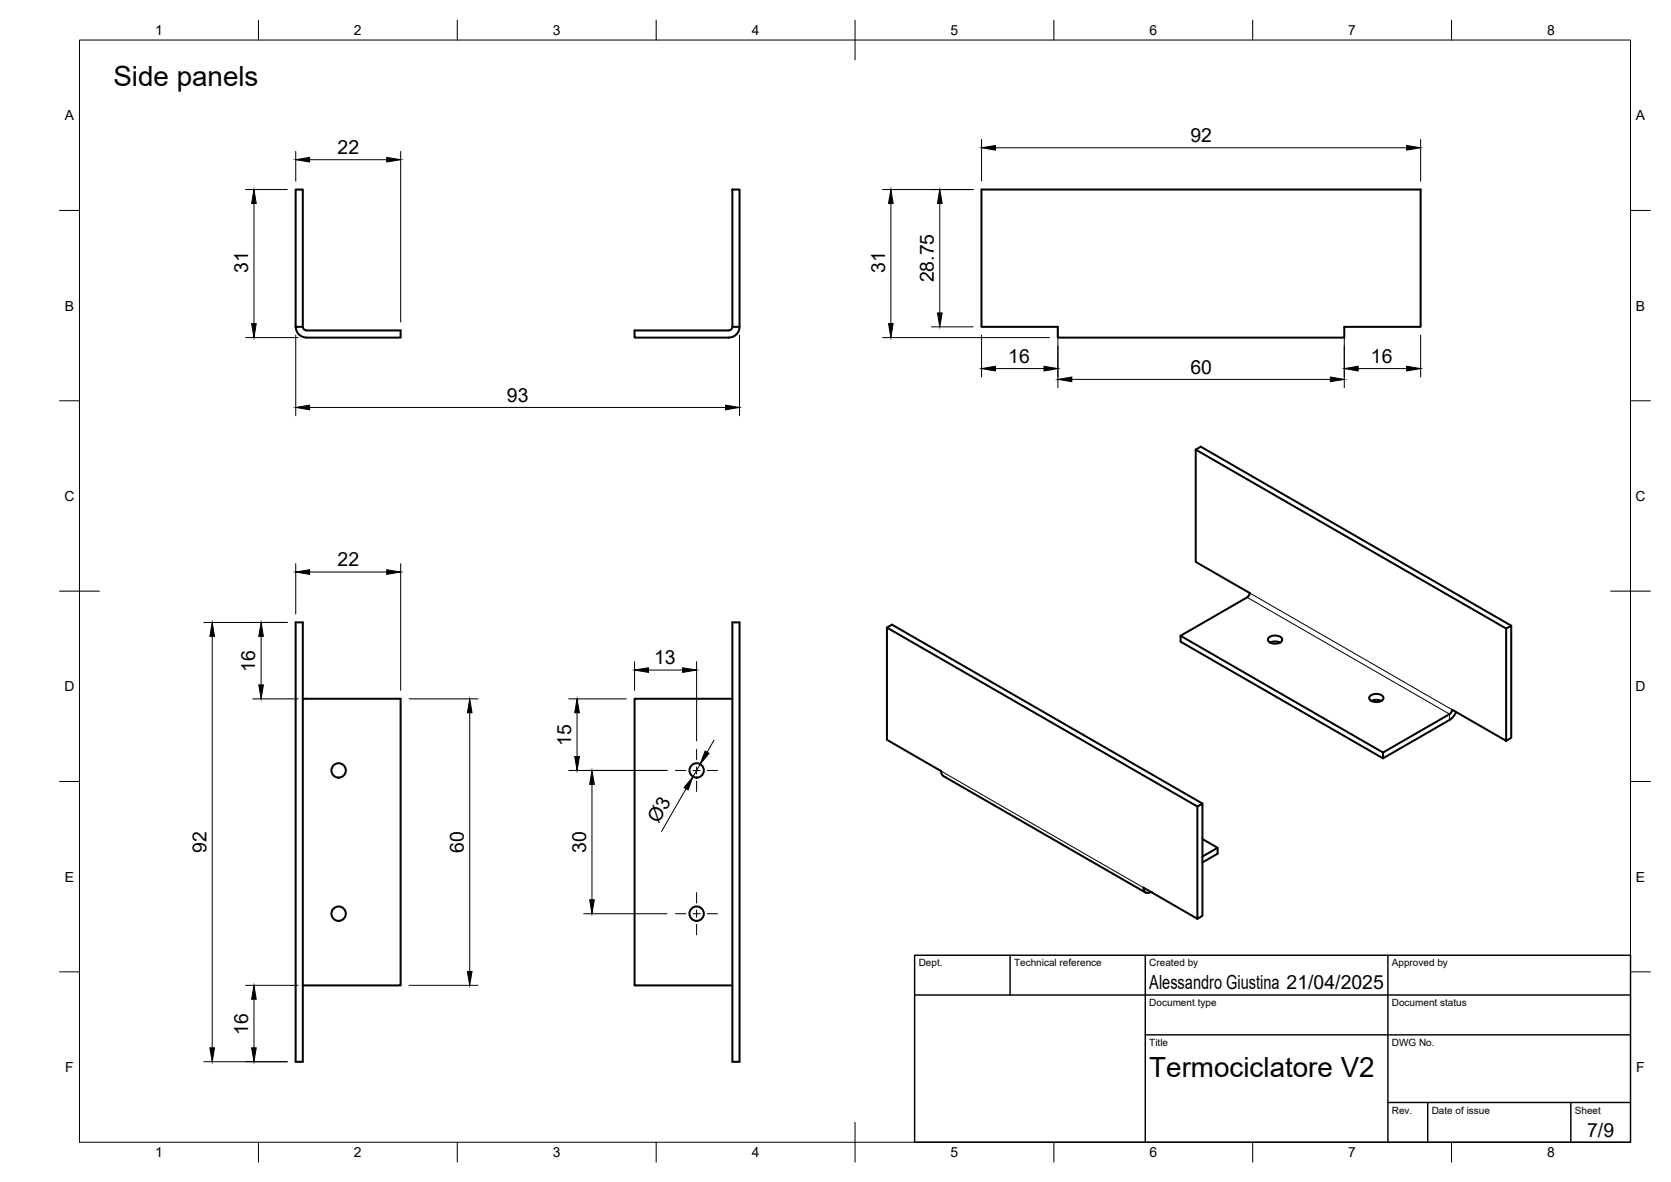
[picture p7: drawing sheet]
<svg xmlns="http://www.w3.org/2000/svg" width="420mm" height="297mm" viewBox="0 0 420 297" stroke-linecap="round" stroke-linejoin="round" font-family="sans-serif">
<!-- layer: Visible -->
<g fill="none" stroke="#000" stroke-width=".51">
<path d="M74.3 47.6h1.8v34.5h-1.8zM184.1 47.6h1.8v34.5h-1.8zM246.8 47.6h110.4v34.5h-19.2v2.7h-72v-2.7h-19.2zM74.4 82.1a2.7 2.7 0 0 0 2.7 2.7M76.2 82.1a.9 .9 0 0 0 .9 .9h23.6v1.8h-23.7M184.1 82.1a.9 .9 0 0 1-.8 .9h-23.7v1.8h23.6M185.9 82.1a2.7 2.7 0 0 1-2.6 2.7M300.7 113l78 45M74.3 156.4h1.8v110.4h-1.8zM184.1 156.4h1.8v110.4h-1.8zM223 157.7l78.1 45M296.8 159.8l50.9 29.3 16.8-9.6"/>
<path d="M314.2 149l-13.5-7.8v-28.2l1.2-.7 78.1 44.9M314.2 149l-.2 .6-.4 .5-16.8 9.7v1.5l50.9 29.3M76.1 175.6h24.6v72h-24.6M184.1 175.6h-24.5v72h24.5M319 160.3a2.38 2.38 0 0 1 3.4 .3 1.56 1.56 0 0 1-2.1 1.2 1.38 1.38 0 0 1-1.5-1.2zM319.3 161.5a2.86 2.86 0 0 1 2.6 0M344.4 174.9a2.38 2.38 0 0 1 3.5 .3 1.56 1.56 0 0 1-2.1 1.2 1.38 1.38 0 0 1-1.5-1.2zM344.8 176.2a2.86 2.86 0 0 1 2.5 0M364.5 179.4l.4-.4 .2-.6 13.6 7.8 1.3-.8v-28.2l-1.3 .8v28.2M366.1 178.9l-.8 1.4-.8 .6M364.5 180.9l-16.8 9.7v-1.5M302.3 201.9l-78-44.9-1.3 .7v28.2l13.6 7.8 .2 .8 .4 .5 50.9 29.3"/>
<path d="M302.3 210.8l3.9 2.2-3.9 2.3M306.2 213v1.5l-3.9 2.2M287.5 223.1l13.6 7.8 1.2-.7v-28.3l-1.2 .8v28.2M287.5 223.1a1.16 1.16 0 0 0 .6 1.2 1.16 1.16 0 0 0 1.3-.1"/>
<circle cx="85.1" cy="193.6" r="1.81"/>
<circle cx="175.2" cy="193.6" r="1.81"/>
<circle cx="85.1" cy="229.6" r="1.81"/>
<circle cx="175.2" cy="229.6" r="1.81"/>
</g>
<!-- layer: Visible Narrow -->
<path d="M313.6 150.1l50.9 29.4v1.4M314.2 149l50.9 29.4M236.6 193.7l50.9 29.4M289.4 224.2h.1" fill="none" stroke="#000" stroke-width=".25"/>
<!-- layer: Visible -->
<circle cx="289.4" cy="224.2" r=".25" fill="#000"/>
<!-- layer: BORDER -->
<g fill="none" stroke="#000" stroke-width=".25">
<path d="M20 10.1h390v276.9h-390zM65 5.1v5M115 5.1v5M165 5.1v5M215 5.1v10M265 5.1v5M315 5.1v5M365 5.1v5M15 52.9h5M410 52.9h5M15 100.7h5M410 100.7h5"/>
<path d="M15 148.6h10M405 148.6h10M15 196.4h5M410 196.4h5M15 244.2h5M410 244.2h5M65 287v5M115 287v5M165 287v5M215 282.1v9.9M265 287v5M315 287v5"/>
<path d="M365 287v5"/>
</g>
<!-- layer: TITLEBLOCK -->
<path d="M230 240.1h180v46.9h-180zM230 250h180M254 240.1v9.9M288 240.1v46.9M349 240.1v46.9M288 260.1h122M349 277.1h61M359 277.1v9.9M395 277.1v9.9" fill="none" stroke="#000" stroke-width=".36"/>
<!-- layer: FD_Dimensions -->
<g fill="none" stroke="#000" stroke-width=".25">
<path d="M74.4 38v7.5M100.8 38v42.9M246.8 35v10.5M250.3 37.1h103.4M357.2 35v10.5M61.7 47.6h10.5M63.9 51.1v30.2M77.9 40.1h19.3M221.9 47.6h22.8M224 51.1v30.2M236.3 51.1v27.5M61.7 84.8h13.3"/>
<path d="M74.4 84.2v20.3M185.9 84.2v20.3M221.9 84.8h42M234.2 82.1h10.5M246.8 84.2v10.5M250.3 92.6h12.2M266 84.2v13.2M269.5 95.3h65M338 84.2v13.2M341.5 92.6h12.2M357.2 84.2v10.5M77.9 102.4h104.6"/>
<path d="M51.2 156.4h21M53.4 159.9v103.4M65.7 159.9v12.2M74.4 141.7v12.6M77.9 143.7h19.3M100.8 141.7v31.8M63.5 175.6h11.5M102.8 175.6h17.4M118.1 179.1v65M143 175.6h14.5M145.1 179.1v11M159.6 166.3v7.2"/>
<path d="M163 168.4h8.6M175.2 166.3v19.9M143 193.6h24.7M148.8 197.1v29M172.5 198.2l-6.2 10.8M176 192.1l-1.8 3.1M179.5 186l-1.7 3M146.7 229.6h21M61.7 247.6h13.3M63.9 251.1v12.2M102.8 247.6h17.4M51.2 266.8h21"/>
</g>
<g fill="#000" stroke="#000" stroke-width=".25">
<path d="M74.4 40.1l3.5-.6v1.2zM97.2 39.5l3.6 .6-3.6 .6zM246.8 37.1l3.5-.5v1.1zM353.7 36.6l3.5 .5-3.5 .6zM63.9 47.6l.5 3.5h-1.1zM224 47.6l.6 3.5h-1.2zM236.3 47.6l.6 3.5h-1.2zM235.7 78.6h1.2l-.6 3.5zM63.3 81.3h1.1l-.5 3.5zM223.4 81.3h1.2l-.6 3.5zM246.8 92.6l3.5-.6v1.2zM262.5 92l3.5 .6-3.5 .6z"/>
<path d="M266 95.3l3.5-.6v1.2zM334.5 94.7l3.5 .6-3.5 .6zM338 92.6l3.5-.6v1.2zM353.7 92l3.5 .6-3.5 .6zM74.4 102.4l3.5-.6v1.2zM182.5 101.8l3.4 .6-3.4 .6zM53.4 156.4l.5 3.5h-1.1zM65.7 156.4l.5 3.5h-1.1zM74.4 143.7l3.5-.5v1.1zM97.2 143.2l3.6 .5-3.6 .6zM65.1 172.1h1.1l-.5 3.5zM118.1 175.6l.6 3.5h-1.2z"/>
<path d="M145.1 175.6l.6 3.5h-1.2zM159.6 168.4l3.4-.6v1.2zM171.6 167.8l3.6 .6-3.6 .6zM144.5 190.1h1.2l-.6 3.5zM148.8 193.6l.6 3.5h-1.1zM174.2 195.2l-1.2 3.3-1-.6zM177.3 188.7l1 .6-2.3 2.8zM148.3 226.1h1.1l-.6 3.5zM63.9 247.6l.5 3.5h-1.1zM117.5 244.1h1.2l-.6 3.5zM52.8 263.3h1.1l-.5 3.5zM63.3 263.3h1.1l-.5 3.5z"/>
</g>
<!-- layer: Smart Centers -->
<path d="M169.8 193.6h2.7M174.3 193.6h1.7M175.2 188.3v2.6M175.2 192.7v1.8M175.2 196.3v2.6M177.8 193.6h2.6M169.8 229.6h2.7M174.3 229.6h1.7M175.2 224.3v2.6M175.2 228.7v1.8M175.2 232.3v2.6M177.8 229.6h2.6" fill="none" stroke="#000" stroke-width=".25"/>
<g font-size="7">
<text x="28.5" y="21.6">Side panels</text>
<text x="289" y="270.6">Termociclatore V2</text>
</g>
<g font-size="4.9">
<text x="299.3" y="35.7">92</text>
<text x="84.9" y="38.7">22</text>
<text x="62.4" y="68.6" transform="rotate(-90 62.4 68.6)">31</text>
<text x="222.5" y="68.6" transform="rotate(-90 222.5 68.6)">31</text>
<text x="234.8" y="71" transform="rotate(-90 234.8 71)">28.75</text>
<text x="253.5" y="91.2">16</text>
<text x="299.3" y="93.9">60</text>
<text x="344.7" y="91.2">16</text>
<text x="127.4" y="100.9">93</text>
<text x="84.9" y="142.4">22</text>
<text x="164.5" y="166.9">13</text>
<text x="64.2" y="168.9" transform="rotate(-90 64.2 168.9)">16</text>
<text x="143.6" y="187.5" transform="rotate(-90 143.6 187.5)">15</text>
<text x="165.6" y="207.1" transform="rotate(-60 165.6 207.1)">Ø3</text>
<text x="51.9" y="214.3" transform="rotate(-90 51.9 214.3)">92</text>
<text x="116.6" y="214.3" transform="rotate(-90 116.6 214.3)">60</text>
<text x="147.4" y="214.3" transform="rotate(-90 147.4 214.3)">30</text>
<text x="289" y="248.5">Alessandro Giustina 21/04/2025</text>
<text x="62.4" y="260.1" transform="rotate(-90 62.4 260.1)">16</text>
<text x="399.1" y="285.7">7/9</text>
</g>
<g font-size="3.5">
<text x="39" y="8.8">1</text>
<text x="89" y="8.8">2</text>
<text x="139" y="8.8">3</text>
<text x="189" y="8.8">4</text>
<text x="239" y="8.8">5</text>
<text x="289" y="8.8">6</text>
<text x="339" y="8.8">7</text>
<text x="389" y="8.8">8</text>
<text x="16.3" y="30.2">A</text>
<text x="411.3" y="30.2">A</text>
<text x="16.3" y="78">B</text>
<text x="411.3" y="78">B</text>
<text x="16.2" y="125.9">C</text>
<text x="411.2" y="125.9">C</text>
<text x="16.2" y="173.7">D</text>
<text x="411.2" y="173.7">D</text>
<text x="16.3" y="221.6">E</text>
<text x="411.3" y="221.6">E</text>
<text x="16.4" y="269.4">F</text>
<text x="411.4" y="269.4">F</text>
<text x="39" y="290.8">1</text>
<text x="89" y="290.8">2</text>
<text x="139" y="290.8">3</text>
<text x="189" y="290.8">4</text>
<text x="239" y="290.8">5</text>
<text x="289" y="290.8">6</text>
<text x="339" y="290.8">7</text>
<text x="389" y="290.8">8</text>
</g>
<g font-size="2.5">
<text x="231" y="242.9">Dept.</text>
<text x="255" y="242.9">Technical reference</text>
<text x="289" y="242.9">Created by</text>
<text x="350" y="242.9">Approved by</text>
<text x="289" y="252.8">Document type</text>
<text x="350" y="252.8">Document status</text>
<text x="289" y="262.9">Title</text>
<text x="350" y="262.9">DWG No.</text>
<text x="350" y="279.9">Rev.</text>
<text x="360" y="279.9">Date of issue</text>
<text x="396" y="279.9">Sheet</text>
</g>
</svg>
